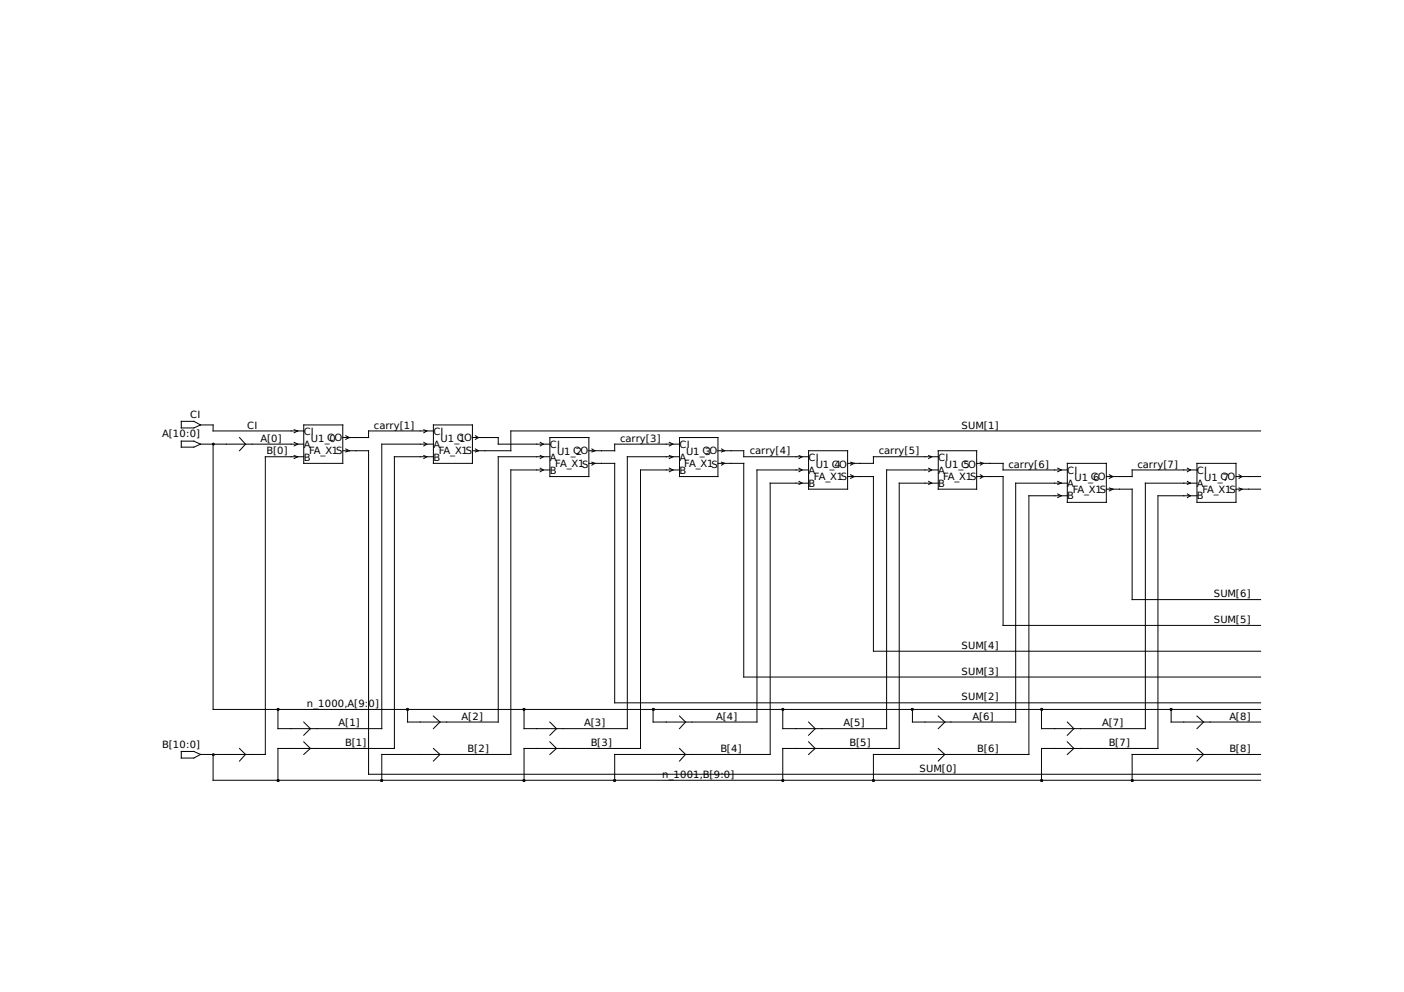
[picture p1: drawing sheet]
<svg xmlns="http://www.w3.org/2000/svg" width="297mm" height="210mm" viewBox="0 0 297 210" stroke-linecap="round" stroke-linejoin="round" font-family="sans-serif">
<g fill="none" stroke="#000" stroke-width=".21">
<path d="M38.4 89.2h2.6l1.4 .7-1.4 .7h-2.6zM38.4 93.3h2.6l1.4 .7-1.4 .6h-2.6zM42.4 89.9h2.7v1.3h19.2M42.4 94h21.9M45.1 94v56.1h221.6M50.7 92.6l1.2 1.4-1.2 1.4M62.2 90.9l.8 .3-.8 .4M62.2 93.6l.8 .4-.8 .4M62.2 96.4l.8 .2-.8 .4M64.3 89.9h8.2v8.1h-8.2zM64.3 96.6h-8.2v63h-13.7M72.5 95.4h5.5v68.4h188.7"/>
<path d="M73.2 92.2l.7 .4-.7 .4M73.2 95l.7 .4-.7 .2M89.7 90.9l.6 .3-.6 .4M89.7 93.6l.6 .4-.6 .4M89.7 96.4l.6 .2-.6 .4M91.7 91.2h-13.7v1.4h-5.5M91.7 89.9h8.2v8.1h-8.2zM91.7 94h-10.9v60.2h-22v-4.1M91.7 96.6h-8.3v61.8h-24.6v6.7M99.9 92.6h5.5v1.4h10.9M100.6 92.2l.6 .4-.6 .4M100.6 95l.6 .4-.6 .2"/>
<path d="M114.3 93.6l.6 .4-.6 .4M114.3 96.4l.6 .2-.6 .4M114.3 99.1l.6 .3-.6 .4M116.3 92.6h8.3v8.2h-8.3zM116.3 96.6h-10.9v56.2h-19.2v-2.7M116.3 99.4h-8.2v60.2h-27.3v5.5M124.6 98h5.4v50.7h136.7M125.2 95l.7 .4-.7 .2M125.2 97.8l.7 .2-.7 .4M141.6 93.6l.8 .4-.8 .4M141.6 96.4l.8 .2-.8 .4M141.6 99.1l.8 .3-.8 .4"/>
<path d="M143.8 92.6h8.1v8.2h-8.1zM143.8 94h-13.8v1.4h-5.4M143.8 96.6h-11.1v57.6h-21.8v-4.1M143.8 99.4h-8.3v59h-24.6v6.7M151.9 95.4h5.5v1.2h13.7M151.9 98h5.5v45.3h109.3M152.7 95l.6 .4-.6 .2M152.7 97.8l.6 .2-.6 .4M169 96.4l.7 .2-.7 .4M169 99.1l.7 .3-.7 .4M171.1 95.4h8.2v8.1h-8.2zM171.1 99.4h-11v53.4h-21.9v-2.7"/>
<path d="M180 97.8l.7 .2-.7 .4M196.5 96.4l.6 .2-.6 .4M196.5 99.1l.6 .3-.6 .4M198.5 95.4h8.1v8.1h-8.1zM198.5 96.6h-13.7v1.4h-5.5M198.5 99.4h-10.9v54.8h-22v-4.1M206.6 98h5.6v1.4h13.6M207.4 97.8l.6 .2-.6 .4M223.8 99.1l.7 .3-.7 .4M225.8 98h8.3v8.3h-8.3zM251.2 99.1l.6 .3-.6 .4M253.2 99.4h-13.7v1.4h-5.4"/>
<path d="M253.2 98h8.3v8.3h-8.3zM266.7 91.2h-158.6v4.2h-8.2M169 101.9l.7 .3-.7 .3M171.1 102.2h-8.2v57.4h-32.9v5.5M179.3 100.8h5.5v37h81.9M180 100.5l.7 .3-.7 .4M196.5 101.9l.6 .3-.6 .3M198.5 102.2h-8.3v56.2h-24.6v6.7M206.6 100.8h5.6v31.5h54.5M207.4 100.5l.6 .3-.6 .4M223.8 101.9l.7 .3-.7 .3M223.8 104.5l.7 .4-.7 .4"/>
<path d="M225.8 102.2h-10.9v50.6h-21.9v-2.7M225.8 104.9h-8.1v54.7h-32.9v5.5M234.1 103.5h5.4v23.4h27.2M234.7 100.5l.8 .3-.8 .4M234.7 103.3l.8 .2-.8 .4M251.2 101.9l.6 .3-.6 .3M251.2 104.5l.6 .4-.6 .4M253.2 102.2h-10.9v52h-22v-4.1M253.2 104.9h-8.2v53.5h-24.7v6.7M261.5 100.8h5.2M261.5 103.5h5.2M262.1 100.5l.7 .3-.7 .4"/>
<path d="M262.1 103.3l.7 .2-.7 .4M38.4 159h2.6l1.4 .6-1.4 .8h-2.6zM45.1 159.6v5.5h221.6M50.7 158.4l1.2 1.2-1.2 1.4M64.3 152.8l1.4 1.4-1.4 1.4M64.3 157l1.4 1.4-1.4 1.2M91.7 151.5l1.4 1.3-1.4 1.4M91.7 158.4l1.4 1.2-1.4 1.4M116.3 152.8l1.4 1.4-1.4 1.4M116.3 157l1.4 1.4-1.4 1.2M143.8 151.5l1.2 1.3-1.2 1.4M143.8 158.4l1.2 1.2-1.2 1.4"/>
<path d="M171.1 152.8l1.4 1.4-1.4 1.4M171.1 157l1.4 1.4-1.4 1.2M198.5 151.5l1.4 1.3-1.4 1.4M198.5 158.4l1.4 1.2-1.4 1.4M225.8 152.8l1.4 1.4-1.4 1.4M225.8 157l1.4 1.4-1.4 1.2M247.8 150.1v2.7h18.9M253.2 151.5l1.4 1.3-1.4 1.4M253.2 158.4l1.4 1.2-1.4 1.4M266.7 159.6h-27.2v5.5"/>
<circle cx="45.1" cy="94" r=".2"/>
<circle cx="45.1" cy="159.7" r=".2"/>
<circle cx="58.8" cy="150.1" r=".2"/>
<circle cx="86.2" cy="150.1" r=".2"/>
<circle cx="110.9" cy="150.1" r=".2"/>
<circle cx="138.2" cy="150.1" r=".2"/>
<circle cx="165.6" cy="150.1" r=".2"/>
<circle cx="193" cy="150.1" r=".2"/>
<circle cx="220.4" cy="150.1" r=".2"/>
<circle cx="247.8" cy="150.1" r=".2"/>
<circle cx="58.8" cy="165.2" r=".2"/>
<circle cx="80.7" cy="165.2" r=".2"/>
<circle cx="110.9" cy="165.2" r=".2"/>
<circle cx="130" cy="165.2" r=".2"/>
<circle cx="165.6" cy="165.2" r=".2"/>
<circle cx="184.8" cy="165.2" r=".2"/>
<circle cx="220.4" cy="165.2" r=".2"/>
<circle cx="239.5" cy="165.2" r=".2"/>
</g>
<g font-size="2.1">
<text x="40.3" y="88.4">CI</text>
<text x="34.3" y="92.5">A[10:0]</text>
<text x="52.3" y="90.7">CI</text>
<text x="55.1" y="93.5">A[0]</text>
<text x="64.3" y="92.1">CI</text>
<text x="64.3" y="94.7">A</text>
<text x="65.8" y="93.5">U1_CO</text>
<text x="69.7" y="93.5">0</text>
<text x="79.1" y="90.7">carry[1]</text>
<text x="91.7" y="92.1">CI</text>
<text x="91.7" y="94.7">A</text>
<text x="93.2" y="93.5">U1_CO</text>
<text x="97.2" y="93.5">1</text>
<text x="116.3" y="94.7">CI</text>
<text x="131.2" y="93.5">carry[3]</text>
<text x="143.8" y="94.7">CI</text>
<text x="203.5" y="90.7">SUM[1]</text>
<text x="56.4" y="96.1">B[0]</text>
<text x="64.3" y="97.5">B</text>
<text x="65.4" y="96">FA_X1S</text>
<text x="91.7" y="97.5">B</text>
<text x="92.8" y="96">FA_X1S</text>
<text x="116.3" y="97.5">A</text>
<text x="116.3" y="100.2">B</text>
<text x="117.5" y="98.8">FA_X1S</text>
<text x="117.9" y="96.3">U1_CO</text>
<text x="121.8" y="96.3">2</text>
<text x="143.8" y="97.5">A</text>
<text x="143.8" y="100.2">B</text>
<text x="144.8" y="98.8">FA_X1S</text>
<text x="145.2" y="96.3">U1_CO</text>
<text x="149.1" y="96.3">3</text>
<text x="158.6" y="96.1">carry[4]</text>
<text x="171.1" y="97.5">CI</text>
<text x="171.1" y="100.2">A</text>
<text x="172.2" y="101.5">FA_X1S</text>
<text x="172.6" y="98.9">U1_CO</text>
<text x="176.5" y="98.9">4</text>
<text x="185.9" y="96.1">carry[5]</text>
<text x="198.5" y="97.5">CI</text>
<text x="198.5" y="100.2">A</text>
<text x="199.5" y="101.5">FA_X1S</text>
<text x="199.9" y="98.9">U1_CO</text>
<text x="203.8" y="98.9">5</text>
<text x="213.4" y="98.9">carry[6]</text>
<text x="225.8" y="100.2">CI</text>
<text x="227.3" y="101.7">U1_CO</text>
<text x="231.3" y="101.7">6</text>
<text x="240.7" y="98.9">carry[7]</text>
<text x="253.2" y="100.2">CI</text>
<text x="254.8" y="101.7">U1_CO</text>
<text x="258.7" y="101.7">7</text>
<text x="171.1" y="103">B</text>
<text x="198.5" y="103">B</text>
<text x="225.8" y="103">A</text>
<text x="225.8" y="105.7">B</text>
<text x="226.9" y="104.3">FA_X1S</text>
<text x="253.2" y="103">A</text>
<text x="253.2" y="105.7">B</text>
<text x="254.4" y="104.3">FA_X1S</text>
<text x="256.8" y="131.8">SUM[5]</text>
<text x="256.8" y="126.4">SUM[6]</text>
<text x="203.5" y="137.3">SUM[4]</text>
<text x="203.5" y="142.7">SUM[3]</text>
<text x="64.9" y="149.6">n_1000,A[9:</text>
<text x="78" y="149.6">0]</text>
<text x="203.5" y="148.2">SUM[2]</text>
<text x="71.6" y="153.7">A[1]</text>
<text x="97.7" y="152.3">A[2]</text>
<text x="123.6" y="153.7">A[3]</text>
<text x="151.5" y="152.3">A[4]</text>
<text x="178.4" y="153.7">A[5]</text>
<text x="205.7" y="152.3">A[6]</text>
<text x="233.2" y="153.7">A[7]</text>
<text x="260.1" y="152.3">A[8]</text>
<text x="34.3" y="158.2">B[10:0]</text>
<text x="73" y="157.9">B[1]</text>
<text x="98.9" y="159.1">B[2]</text>
<text x="125" y="157.9">B[3]</text>
<text x="152.4" y="159.1">B[4]</text>
<text x="179.7" y="157.9">B[5]</text>
<text x="206.8" y="159.1">B[6]</text>
<text x="234.6" y="157.9">B[7]</text>
<text x="260.1" y="159.1">B[8]</text>
<text x="140.1" y="164.6">n_1001,B[9:0]</text>
<text x="194.6" y="163.3">SUM[0]</text>
</g>
</svg>
